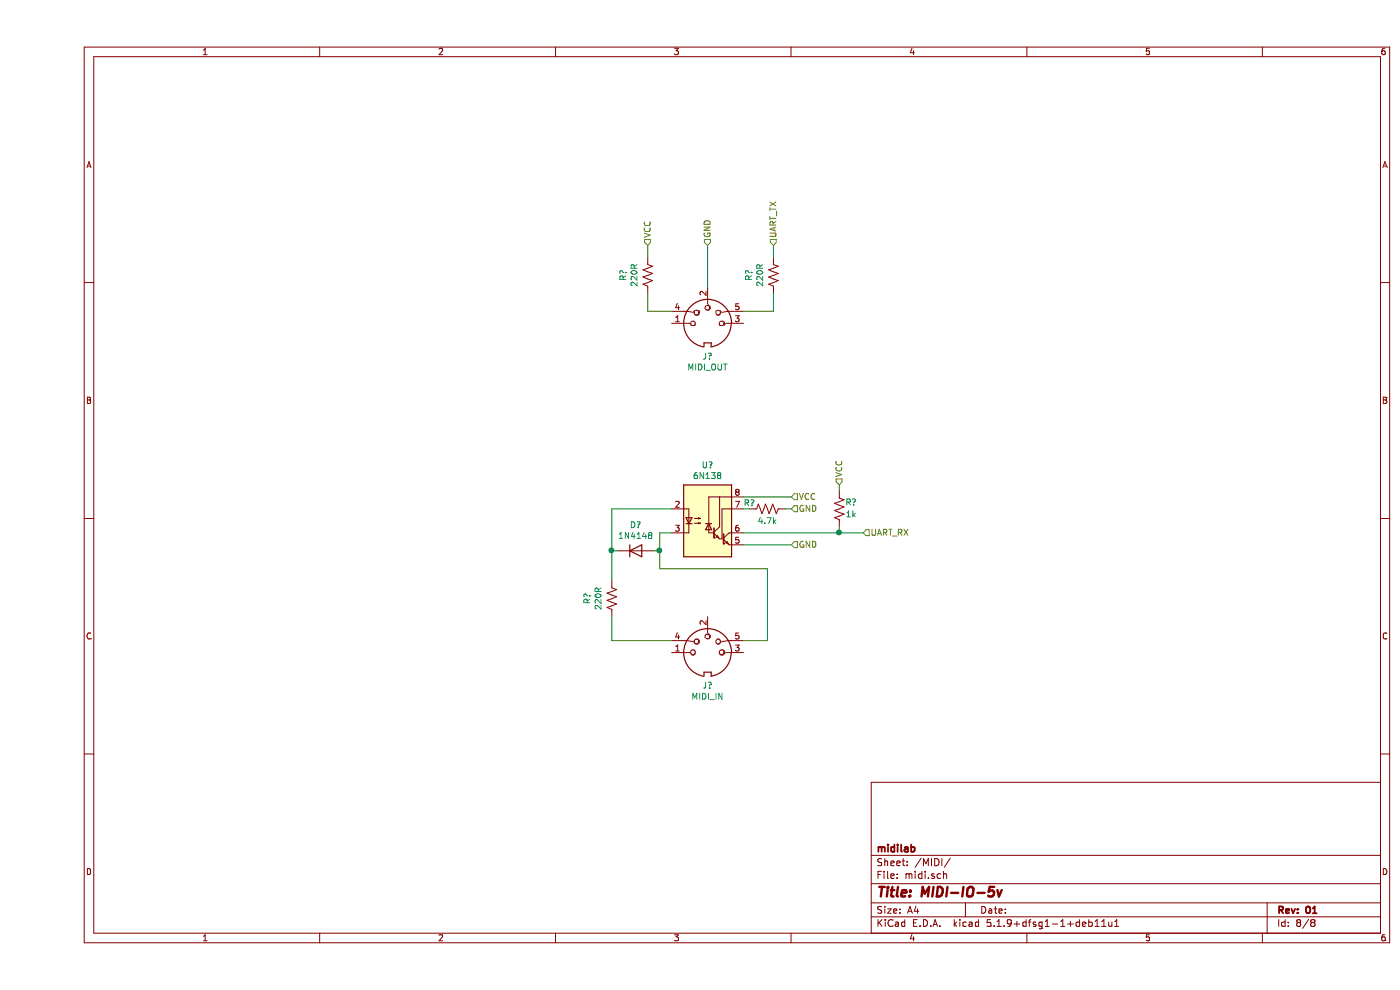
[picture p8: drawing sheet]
EESchema Schematic File Version 4
EELAYER 30 0
EELAYER END
$Descr A4 11693 8268
encoding utf-8
Sheet 8 8
Title "MIDI-IO-5v"
Date ""
Rev "01"
Comp "midilab"
Comment1 ""
Comment2 ""
Comment3 ""
Comment4 ""
$EndDescr
$Comp
L Isolator:6N138 U?
U 1 1
P 5600 4350
F 0 "U?" H 5600 4817 50  0000 C CNN
F 1 "6N138" H 5600 4726 50  0000 C CNN
F 2 "" H 5890 4050 50  0001 C CNN
F 3 "http://www.onsemi.com/pub/Collateral/HCPL2731-D.pdf" H 5890 4050 50  0001 C CNN
	1    5600 4350
	1    0    0    -1  
$EndComp
$Comp
L Connector:DIN-5_180degree J?
U 1 1
P 5600 2700
F 0 "J?" H 5600 2425 50  0000 C CNN
F 1 "MIDI_OUT" H 5600 2334 50  0000 C CNN
F 2 "" H 5600 2700 50  0001 C CNN
F 3 "http://www.mouser.com/ds/2/18/40_c091_abd_e-75918.pdf" H 5600 2700 50  0001 C CNN
	1    5600 2700
	1    0    0    -1  
$EndComp
Text HLabel 5600 2050 1    50   Input ~ 0
GND
Text HLabel 5100 2050 1    50   Input ~ 0
VCC
Text HLabel 6150 2050 1    50   Input ~ 0
UART_TX
$Comp
L Device:R_US R?
U 1 1
P 6150 2300
AR Path="/63DA3C68/63E95881" Ref="R?"  Part="1" 
AR Path="/63E892DF/63E95881" Ref="R?"  Part="1" 
F 0 "R?" V 5945 2300 50  0000 C CNN
F 1 "220R" V 6036 2300 50  0000 C CNN
F 2 "" V 6190 2290 50  0001 C CNN
F 3 "~" H 6150 2300 50  0001 C CNN
	1    6150 2300
	1    0    0    -1  
$EndComp
$Comp
L Device:R_US R?
U 1 1
P 5100 2300
AR Path="/63DA3C68/63E95A03" Ref="R?"  Part="1" 
AR Path="/63E892DF/63E95A03" Ref="R?"  Part="1" 
F 0 "R?" V 4895 2300 50  0000 C CNN
F 1 "220R" V 4986 2300 50  0000 C CNN
F 2 "" V 5140 2290 50  0001 C CNN
F 3 "~" H 5100 2300 50  0001 C CNN
	1    5100 2300
	1    0    0    -1  
$EndComp
Wire Wire Line
	6150 2050 6150 2150
Wire Wire Line
	5100 2050 5100 2150
Wire Wire Line
	5300 2600 5100 2600
Wire Wire Line
	5100 2600 5100 2450
Wire Wire Line
	5900 2600 6150 2600
Wire Wire Line
	6150 2600 6150 2450
Wire Wire Line
	5600 2050 5600 2400
Text HLabel 6300 4150 2    50   Input ~ 0
VCC
Text HLabel 6300 4550 2    50   Input ~ 0
GND
Text HLabel 6300 4250 2    50   Input ~ 0
GND
$Comp
L Device:R_US R?
U 1 1
P 6100 4250
AR Path="/63DA3C68/63EA7797" Ref="R?"  Part="1" 
AR Path="/63E892DF/63EA7797" Ref="R?"  Part="1" 
F 0 "R?" V 6050 4100 50  0000 C CNN
F 1 "4.7k" V 6200 4250 50  0000 C CNN
F 2 "" V 6140 4240 50  0001 C CNN
F 3 "~" H 6100 4250 50  0001 C CNN
	1    6100 4250
	0    1    1    0   
$EndComp
Wire Wire Line
	5900 4150 6300 4150
Wire Wire Line
	6300 4250 6250 4250
Wire Wire Line
	5950 4250 5900 4250
Wire Wire Line
	5900 4550 6300 4550
Text HLabel 6700 4050 1    50   Input ~ 0
VCC
Text HLabel 6900 4450 2    50   Input ~ 0
UART_RX
Wire Wire Line
	5900 4450 6700 4450
$Comp
L Device:R_US R?
U 1 1
P 6700 4250
AR Path="/63DA3C68/63EB2898" Ref="R?"  Part="1" 
AR Path="/63E892DF/63EB2898" Ref="R?"  Part="1" 
F 0 "R?" H 6600 4200 50  0000 C CNN
F 1 "1k" H 6600 4300 50  0000 C CNN
F 2 "" V 6740 4240 50  0001 C CNN
F 3 "~" H 6700 4250 50  0001 C CNN
	1    6700 4250
	-1   0    0    1   
$EndComp
Wire Wire Line
	6700 4050 6700 4100
Wire Wire Line
	6700 4400 6700 4450
Connection ~ 6700 4450
Wire Wire Line
	6700 4450 6900 4450
Wire Wire Line
	5300 4450 5200 4450
Wire Wire Line
	5200 4450 5200 4600
Wire Wire Line
	5200 4750 6100 4750
$Comp
L Diode:1N4148 D?
U 1 1
P 5000 4600
F 0 "D?" H 5000 4817 50  0000 C CNN
F 1 "1N4148" H 5000 4726 50  0000 C CNN
F 2 "Diode_THT:D_DO-35_SOD27_P7.62mm_Horizontal" H 5000 4425 50  0001 C CNN
F 3 "https://assets.nexperia.com/documents/data-sheet/1N4148_1N4448.pdf" H 5000 4600 50  0001 C CNN
	1    5000 4600
	1    0    0    -1  
$EndComp
Wire Wire Line
	5150 4600 5200 4600
Connection ~ 5200 4600
Wire Wire Line
	5200 4600 5200 4750
Wire Wire Line
	5300 4250 4800 4250
Wire Wire Line
	4800 4250 4800 4600
Wire Wire Line
	4850 4600 4800 4600
Connection ~ 4800 4600
$Comp
L Device:R_US R?
U 1 1
P 4800 5000
AR Path="/63DA3C68/63EC7E9B" Ref="R?"  Part="1" 
AR Path="/63E892DF/63EC7E9B" Ref="R?"  Part="1" 
F 0 "R?" V 4595 5000 50  0000 C CNN
F 1 "220R" V 4686 5000 50  0000 C CNN
F 2 "" V 4840 4990 50  0001 C CNN
F 3 "~" H 4800 5000 50  0001 C CNN
	1    4800 5000
	1    0    0    -1  
$EndComp
Wire Wire Line
	4800 4600 4800 4850
$Comp
L Connector:DIN-5_180degree J?
U 1 1
P 5600 5450
F 0 "J?" H 5600 5175 50  0000 C CNN
F 1 "MIDI_IN" H 5600 5084 50  0000 C CNN
F 2 "" H 5600 5450 50  0001 C CNN
F 3 "http://www.mouser.com/ds/2/18/40_c091_abd_e-75918.pdf" H 5600 5450 50  0001 C CNN
	1    5600 5450
	1    0    0    -1  
$EndComp
Wire Wire Line
	5300 5350 4800 5350
Wire Wire Line
	4800 5350 4800 5150
Wire Wire Line
	6100 4750 6100 5350
Wire Wire Line
	6100 5350 5900 5350
$EndSCHEMATC
